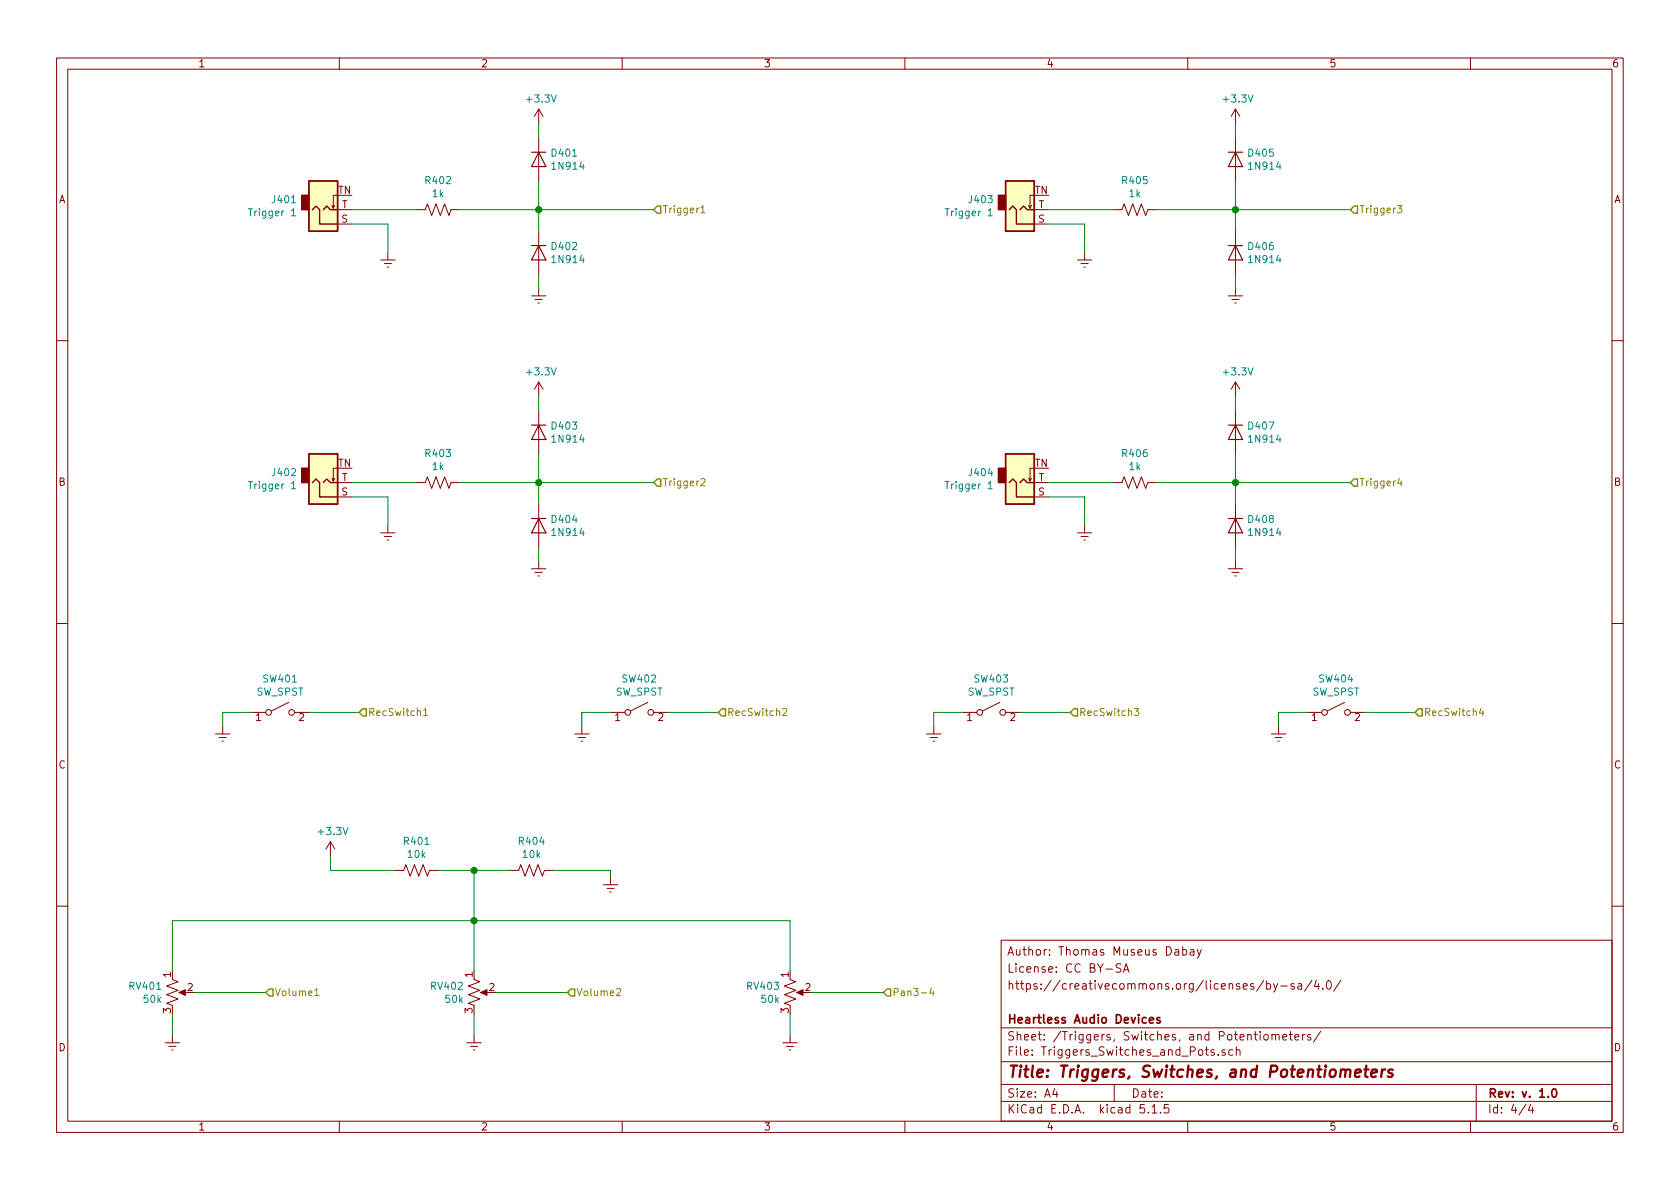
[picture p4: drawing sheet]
EESchema Schematic File Version 4
LIBS:Mnemonic Recorder-cache
EELAYER 30 0
EELAYER END
$Descr A4 11693 8268
encoding utf-8
Sheet 4 4
Title "Triggers, Switches, and Potentiometers"
Date ""
Rev "v. 1.0"
Comp "Heartless Audio Devices"
Comment1 ""
Comment2 "https://creativecommons.org/licenses/by-sa/4.0/"
Comment3 "License: CC BY-SA"
Comment4 "Author: Thomas Museus Dabay"
$EndDescr
$Comp
L Device:R_POT_US RV401
U 1 1
P 1200 6900
F 0 "RV401" H 1132 6946 50  0000 R CNN
F 1 "50k" H 1132 6855 50  0000 R CNN
F 2 "" H 1200 6900 50  0001 C CNN
F 3 "~" H 1200 6900 50  0001 C CNN
	1    1200 6900
	1    0    0    -1  
$EndComp
$Comp
L Connector:AudioJack2_SwitchT J401
U 1 1
P 2250 1450
F 0 "J401" H 2071 1383 50  0000 R CNN
F 1 "Trigger 1" H 2071 1474 50  0000 R CNN
F 2 "" H 2250 1450 50  0001 C CNN
F 3 "~" H 2250 1450 50  0001 C CNN
	1    2250 1450
	1    0    0    1   
$EndComp
$Comp
L power:Earth #PWR0401
U 1 1
P 1200 7200
F 0 "#PWR0401" H 1200 6950 50  0001 C CNN
F 1 "Earth" H 1200 7050 50  0001 C CNN
F 2 "" H 1200 7200 50  0001 C CNN
F 3 "~" H 1200 7200 50  0001 C CNN
	1    1200 7200
	1    0    0    -1  
$EndComp
Wire Wire Line
	1200 7200 1200 7050
$Comp
L power:Earth #PWR0404
U 1 1
P 2700 1750
F 0 "#PWR0404" H 2700 1500 50  0001 C CNN
F 1 "Earth" H 2700 1600 50  0001 C CNN
F 2 "" H 2700 1750 50  0001 C CNN
F 3 "~" H 2700 1750 50  0001 C CNN
	1    2700 1750
	1    0    0    -1  
$EndComp
Wire Wire Line
	2450 1550 2700 1550
Wire Wire Line
	2700 1550 2700 1750
Text HLabel 1850 6900 2    50   Input ~ 0
Volume1
Wire Wire Line
	1350 6900 1850 6900
$Comp
L Device:R_POT_US RV402
U 1 1
P 3300 6900
F 0 "RV402" H 3232 6946 50  0000 R CNN
F 1 "50k" H 3232 6855 50  0000 R CNN
F 2 "" H 3300 6900 50  0001 C CNN
F 3 "~" H 3300 6900 50  0001 C CNN
	1    3300 6900
	1    0    0    -1  
$EndComp
$Comp
L power:Earth #PWR0406
U 1 1
P 3300 7200
F 0 "#PWR0406" H 3300 6950 50  0001 C CNN
F 1 "Earth" H 3300 7050 50  0001 C CNN
F 2 "" H 3300 7200 50  0001 C CNN
F 3 "~" H 3300 7200 50  0001 C CNN
	1    3300 7200
	1    0    0    -1  
$EndComp
Wire Wire Line
	3300 7200 3300 7050
Text HLabel 3950 6900 2    50   Input ~ 0
Volume2
Wire Wire Line
	3450 6900 3950 6900
$Comp
L Device:R_POT_US RV403
U 1 1
P 5500 6900
F 0 "RV403" H 5432 6946 50  0000 R CNN
F 1 "50k" H 5432 6855 50  0000 R CNN
F 2 "" H 5500 6900 50  0001 C CNN
F 3 "~" H 5500 6900 50  0001 C CNN
	1    5500 6900
	1    0    0    -1  
$EndComp
$Comp
L power:Earth #PWR0413
U 1 1
P 5500 7200
F 0 "#PWR0413" H 5500 6950 50  0001 C CNN
F 1 "Earth" H 5500 7050 50  0001 C CNN
F 2 "" H 5500 7200 50  0001 C CNN
F 3 "~" H 5500 7200 50  0001 C CNN
	1    5500 7200
	1    0    0    -1  
$EndComp
Wire Wire Line
	5500 7200 5500 7050
Text HLabel 6150 6900 2    50   Input ~ 0
Pan3-4
Wire Wire Line
	5650 6900 6150 6900
Wire Wire Line
	3750 1250 3750 1450
Wire Wire Line
	3750 1450 4550 1450
Connection ~ 3750 1450
Wire Wire Line
	3750 1600 3750 1450
Wire Wire Line
	3200 1450 3750 1450
Text HLabel 4550 1450 2    50   Input ~ 0
Trigger1
Wire Wire Line
	3750 850  3750 950 
Wire Wire Line
	3750 2000 3750 1900
$Comp
L power:Earth #PWR0408
U 1 1
P 3750 2000
F 0 "#PWR0408" H 3750 1750 50  0001 C CNN
F 1 "Earth" H 3750 1850 50  0001 C CNN
F 2 "" H 3750 2000 50  0001 C CNN
F 3 "~" H 3750 2000 50  0001 C CNN
	1    3750 2000
	1    0    0    -1  
$EndComp
$Comp
L power:+3.3V #PWR0407
U 1 1
P 3750 850
F 0 "#PWR0407" H 3750 700 50  0001 C CNN
F 1 "+3.3V" H 3765 1023 50  0000 C CNN
F 2 "" H 3750 850 50  0001 C CNN
F 3 "" H 3750 850 50  0001 C CNN
	1    3750 850 
	1    0    0    -1  
$EndComp
$Comp
L Diode:1N914 D402
U 1 1
P 3750 1750
F 0 "D402" V 3704 1829 50  0000 L CNN
F 1 "1N914" V 3795 1829 50  0000 L CNN
F 2 "Diode_THT:D_DO-35_SOD27_P7.62mm_Horizontal" H 3750 1575 50  0001 C CNN
F 3 "http://www.vishay.com/docs/85622/1n914.pdf" H 3750 1750 50  0001 C CNN
	1    3750 1750
	0    1    1    0   
$EndComp
$Comp
L Diode:1N914 D401
U 1 1
P 3750 1100
F 0 "D401" V 3704 1179 50  0000 L CNN
F 1 "1N914" V 3795 1179 50  0000 L CNN
F 2 "Diode_THT:D_DO-35_SOD27_P7.62mm_Horizontal" H 3750 925 50  0001 C CNN
F 3 "http://www.vishay.com/docs/85622/1n914.pdf" H 3750 1100 50  0001 C CNN
	1    3750 1100
	0    1    1    0   
$EndComp
$Comp
L Device:R_US R402
U 1 1
P 3050 1450
F 0 "R402" V 2845 1450 50  0000 C CNN
F 1 "1k" V 2936 1450 50  0000 C CNN
F 2 "" V 3090 1440 50  0001 C CNN
F 3 "~" H 3050 1450 50  0001 C CNN
	1    3050 1450
	0    1    1    0   
$EndComp
Wire Wire Line
	2900 1450 2450 1450
$Comp
L Connector:AudioJack2_SwitchT J402
U 1 1
P 2250 3350
F 0 "J402" H 2071 3283 50  0000 R CNN
F 1 "Trigger 1" H 2071 3374 50  0000 R CNN
F 2 "" H 2250 3350 50  0001 C CNN
F 3 "~" H 2250 3350 50  0001 C CNN
	1    2250 3350
	1    0    0    1   
$EndComp
$Comp
L power:Earth #PWR0405
U 1 1
P 2700 3650
F 0 "#PWR0405" H 2700 3400 50  0001 C CNN
F 1 "Earth" H 2700 3500 50  0001 C CNN
F 2 "" H 2700 3650 50  0001 C CNN
F 3 "~" H 2700 3650 50  0001 C CNN
	1    2700 3650
	1    0    0    -1  
$EndComp
Wire Wire Line
	2450 3450 2700 3450
Wire Wire Line
	2700 3450 2700 3650
Wire Wire Line
	3750 3150 3750 3350
Wire Wire Line
	3750 3350 4550 3350
Connection ~ 3750 3350
Wire Wire Line
	3750 3500 3750 3350
Wire Wire Line
	3200 3350 3750 3350
Text HLabel 4550 3350 2    50   Input ~ 0
Trigger2
Wire Wire Line
	3750 2750 3750 2850
Wire Wire Line
	3750 3900 3750 3800
$Comp
L power:Earth #PWR0410
U 1 1
P 3750 3900
F 0 "#PWR0410" H 3750 3650 50  0001 C CNN
F 1 "Earth" H 3750 3750 50  0001 C CNN
F 2 "" H 3750 3900 50  0001 C CNN
F 3 "~" H 3750 3900 50  0001 C CNN
	1    3750 3900
	1    0    0    -1  
$EndComp
$Comp
L power:+3.3V #PWR0409
U 1 1
P 3750 2750
F 0 "#PWR0409" H 3750 2600 50  0001 C CNN
F 1 "+3.3V" H 3765 2923 50  0000 C CNN
F 2 "" H 3750 2750 50  0001 C CNN
F 3 "" H 3750 2750 50  0001 C CNN
	1    3750 2750
	1    0    0    -1  
$EndComp
$Comp
L Diode:1N914 D404
U 1 1
P 3750 3650
F 0 "D404" V 3704 3729 50  0000 L CNN
F 1 "1N914" V 3795 3729 50  0000 L CNN
F 2 "Diode_THT:D_DO-35_SOD27_P7.62mm_Horizontal" H 3750 3475 50  0001 C CNN
F 3 "http://www.vishay.com/docs/85622/1n914.pdf" H 3750 3650 50  0001 C CNN
	1    3750 3650
	0    1    1    0   
$EndComp
$Comp
L Diode:1N914 D403
U 1 1
P 3750 3000
F 0 "D403" V 3704 3079 50  0000 L CNN
F 1 "1N914" V 3795 3079 50  0000 L CNN
F 2 "Diode_THT:D_DO-35_SOD27_P7.62mm_Horizontal" H 3750 2825 50  0001 C CNN
F 3 "http://www.vishay.com/docs/85622/1n914.pdf" H 3750 3000 50  0001 C CNN
	1    3750 3000
	0    1    1    0   
$EndComp
$Comp
L Device:R_US R403
U 1 1
P 3050 3350
F 0 "R403" V 2845 3350 50  0000 C CNN
F 1 "1k" V 2936 3350 50  0000 C CNN
F 2 "" V 3090 3340 50  0001 C CNN
F 3 "~" H 3050 3350 50  0001 C CNN
	1    3050 3350
	0    1    1    0   
$EndComp
Wire Wire Line
	2900 3350 2450 3350
$Comp
L Connector:AudioJack2_SwitchT J403
U 1 1
P 7100 1450
F 0 "J403" H 6921 1383 50  0000 R CNN
F 1 "Trigger 1" H 6921 1474 50  0000 R CNN
F 2 "" H 7100 1450 50  0001 C CNN
F 3 "~" H 7100 1450 50  0001 C CNN
	1    7100 1450
	1    0    0    1   
$EndComp
$Comp
L power:Earth #PWR0415
U 1 1
P 7550 1750
F 0 "#PWR0415" H 7550 1500 50  0001 C CNN
F 1 "Earth" H 7550 1600 50  0001 C CNN
F 2 "" H 7550 1750 50  0001 C CNN
F 3 "~" H 7550 1750 50  0001 C CNN
	1    7550 1750
	1    0    0    -1  
$EndComp
Wire Wire Line
	7300 1550 7550 1550
Wire Wire Line
	7550 1550 7550 1750
Wire Wire Line
	8600 1250 8600 1450
Wire Wire Line
	8600 1450 9400 1450
Connection ~ 8600 1450
Wire Wire Line
	8600 1600 8600 1450
Wire Wire Line
	8050 1450 8600 1450
Text HLabel 9400 1450 2    50   Input ~ 0
Trigger3
Wire Wire Line
	8600 850  8600 950 
Wire Wire Line
	8600 2000 8600 1900
$Comp
L power:Earth #PWR0418
U 1 1
P 8600 2000
F 0 "#PWR0418" H 8600 1750 50  0001 C CNN
F 1 "Earth" H 8600 1850 50  0001 C CNN
F 2 "" H 8600 2000 50  0001 C CNN
F 3 "~" H 8600 2000 50  0001 C CNN
	1    8600 2000
	1    0    0    -1  
$EndComp
$Comp
L power:+3.3V #PWR0417
U 1 1
P 8600 850
F 0 "#PWR0417" H 8600 700 50  0001 C CNN
F 1 "+3.3V" H 8615 1023 50  0000 C CNN
F 2 "" H 8600 850 50  0001 C CNN
F 3 "" H 8600 850 50  0001 C CNN
	1    8600 850 
	1    0    0    -1  
$EndComp
$Comp
L Diode:1N914 D406
U 1 1
P 8600 1750
F 0 "D406" V 8554 1829 50  0000 L CNN
F 1 "1N914" V 8645 1829 50  0000 L CNN
F 2 "Diode_THT:D_DO-35_SOD27_P7.62mm_Horizontal" H 8600 1575 50  0001 C CNN
F 3 "http://www.vishay.com/docs/85622/1n914.pdf" H 8600 1750 50  0001 C CNN
	1    8600 1750
	0    1    1    0   
$EndComp
$Comp
L Diode:1N914 D405
U 1 1
P 8600 1100
F 0 "D405" V 8554 1179 50  0000 L CNN
F 1 "1N914" V 8645 1179 50  0000 L CNN
F 2 "Diode_THT:D_DO-35_SOD27_P7.62mm_Horizontal" H 8600 925 50  0001 C CNN
F 3 "http://www.vishay.com/docs/85622/1n914.pdf" H 8600 1100 50  0001 C CNN
	1    8600 1100
	0    1    1    0   
$EndComp
$Comp
L Device:R_US R405
U 1 1
P 7900 1450
F 0 "R405" V 7695 1450 50  0000 C CNN
F 1 "1k" V 7786 1450 50  0000 C CNN
F 2 "" V 7940 1440 50  0001 C CNN
F 3 "~" H 7900 1450 50  0001 C CNN
	1    7900 1450
	0    1    1    0   
$EndComp
Wire Wire Line
	7750 1450 7300 1450
$Comp
L Connector:AudioJack2_SwitchT J404
U 1 1
P 7100 3350
F 0 "J404" H 6921 3283 50  0000 R CNN
F 1 "Trigger 1" H 6921 3374 50  0000 R CNN
F 2 "" H 7100 3350 50  0001 C CNN
F 3 "~" H 7100 3350 50  0001 C CNN
	1    7100 3350
	1    0    0    1   
$EndComp
$Comp
L power:Earth #PWR0416
U 1 1
P 7550 3650
F 0 "#PWR0416" H 7550 3400 50  0001 C CNN
F 1 "Earth" H 7550 3500 50  0001 C CNN
F 2 "" H 7550 3650 50  0001 C CNN
F 3 "~" H 7550 3650 50  0001 C CNN
	1    7550 3650
	1    0    0    -1  
$EndComp
Wire Wire Line
	7300 3450 7550 3450
Wire Wire Line
	7550 3450 7550 3650
Wire Wire Line
	8600 3150 8600 3350
Wire Wire Line
	8600 3350 9400 3350
Connection ~ 8600 3350
Wire Wire Line
	8600 3500 8600 3350
Wire Wire Line
	8050 3350 8600 3350
Text HLabel 9400 3350 2    50   Input ~ 0
Trigger4
Wire Wire Line
	8600 2750 8600 2850
Wire Wire Line
	8600 3900 8600 3800
$Comp
L power:Earth #PWR0420
U 1 1
P 8600 3900
F 0 "#PWR0420" H 8600 3650 50  0001 C CNN
F 1 "Earth" H 8600 3750 50  0001 C CNN
F 2 "" H 8600 3900 50  0001 C CNN
F 3 "~" H 8600 3900 50  0001 C CNN
	1    8600 3900
	1    0    0    -1  
$EndComp
$Comp
L power:+3.3V #PWR0419
U 1 1
P 8600 2750
F 0 "#PWR0419" H 8600 2600 50  0001 C CNN
F 1 "+3.3V" H 8615 2923 50  0000 C CNN
F 2 "" H 8600 2750 50  0001 C CNN
F 3 "" H 8600 2750 50  0001 C CNN
	1    8600 2750
	1    0    0    -1  
$EndComp
$Comp
L Diode:1N914 D408
U 1 1
P 8600 3650
F 0 "D408" V 8554 3729 50  0000 L CNN
F 1 "1N914" V 8645 3729 50  0000 L CNN
F 2 "Diode_THT:D_DO-35_SOD27_P7.62mm_Horizontal" H 8600 3475 50  0001 C CNN
F 3 "http://www.vishay.com/docs/85622/1n914.pdf" H 8600 3650 50  0001 C CNN
	1    8600 3650
	0    1    1    0   
$EndComp
$Comp
L Diode:1N914 D407
U 1 1
P 8600 3000
F 0 "D407" V 8554 3079 50  0000 L CNN
F 1 "1N914" V 8645 3079 50  0000 L CNN
F 2 "Diode_THT:D_DO-35_SOD27_P7.62mm_Horizontal" H 8600 2825 50  0001 C CNN
F 3 "http://www.vishay.com/docs/85622/1n914.pdf" H 8600 3000 50  0001 C CNN
	1    8600 3000
	0    1    1    0   
$EndComp
$Comp
L Device:R_US R406
U 1 1
P 7900 3350
F 0 "R406" V 7695 3350 50  0000 C CNN
F 1 "1k" V 7786 3350 50  0000 C CNN
F 2 "" V 7940 3340 50  0001 C CNN
F 3 "~" H 7900 3350 50  0001 C CNN
	1    7900 3350
	0    1    1    0   
$EndComp
Wire Wire Line
	7750 3350 7300 3350
$Comp
L Switch:SW_SPST SW401
U 1 1
P 1950 4950
F 0 "SW401" H 1950 5185 50  0000 C CNN
F 1 "SW_SPST" H 1950 5094 50  0000 C CNN
F 2 "" H 1950 4950 50  0001 C CNN
F 3 "~" H 1950 4950 50  0001 C CNN
	1    1950 4950
	1    0    0    -1  
$EndComp
$Comp
L power:Earth #PWR0402
U 1 1
P 1550 5050
F 0 "#PWR0402" H 1550 4800 50  0001 C CNN
F 1 "Earth" H 1550 4900 50  0001 C CNN
F 2 "" H 1550 5050 50  0001 C CNN
F 3 "~" H 1550 5050 50  0001 C CNN
	1    1550 5050
	1    0    0    -1  
$EndComp
Wire Wire Line
	1750 4950 1550 4950
Wire Wire Line
	1550 4950 1550 5050
Text HLabel 2500 4950 2    50   Input ~ 0
RecSwitch1
Wire Wire Line
	2500 4950 2150 4950
$Comp
L Switch:SW_SPST SW402
U 1 1
P 4450 4950
F 0 "SW402" H 4450 5185 50  0000 C CNN
F 1 "SW_SPST" H 4450 5094 50  0000 C CNN
F 2 "" H 4450 4950 50  0001 C CNN
F 3 "~" H 4450 4950 50  0001 C CNN
	1    4450 4950
	1    0    0    -1  
$EndComp
$Comp
L power:Earth #PWR0411
U 1 1
P 4050 5050
F 0 "#PWR0411" H 4050 4800 50  0001 C CNN
F 1 "Earth" H 4050 4900 50  0001 C CNN
F 2 "" H 4050 5050 50  0001 C CNN
F 3 "~" H 4050 5050 50  0001 C CNN
	1    4050 5050
	1    0    0    -1  
$EndComp
Wire Wire Line
	4250 4950 4050 4950
Wire Wire Line
	4050 4950 4050 5050
Text HLabel 5000 4950 2    50   Input ~ 0
RecSwitch2
Wire Wire Line
	5000 4950 4650 4950
$Comp
L Switch:SW_SPST SW403
U 1 1
P 6900 4950
F 0 "SW403" H 6900 5185 50  0000 C CNN
F 1 "SW_SPST" H 6900 5094 50  0000 C CNN
F 2 "" H 6900 4950 50  0001 C CNN
F 3 "~" H 6900 4950 50  0001 C CNN
	1    6900 4950
	1    0    0    -1  
$EndComp
$Comp
L power:Earth #PWR0414
U 1 1
P 6500 5050
F 0 "#PWR0414" H 6500 4800 50  0001 C CNN
F 1 "Earth" H 6500 4900 50  0001 C CNN
F 2 "" H 6500 5050 50  0001 C CNN
F 3 "~" H 6500 5050 50  0001 C CNN
	1    6500 5050
	1    0    0    -1  
$EndComp
Wire Wire Line
	6700 4950 6500 4950
Wire Wire Line
	6500 4950 6500 5050
Text HLabel 7450 4950 2    50   Input ~ 0
RecSwitch3
Wire Wire Line
	7450 4950 7100 4950
$Comp
L Switch:SW_SPST SW404
U 1 1
P 9300 4950
F 0 "SW404" H 9300 5185 50  0000 C CNN
F 1 "SW_SPST" H 9300 5094 50  0000 C CNN
F 2 "" H 9300 4950 50  0001 C CNN
F 3 "~" H 9300 4950 50  0001 C CNN
	1    9300 4950
	1    0    0    -1  
$EndComp
$Comp
L power:Earth #PWR0421
U 1 1
P 8900 5050
F 0 "#PWR0421" H 8900 4800 50  0001 C CNN
F 1 "Earth" H 8900 4900 50  0001 C CNN
F 2 "" H 8900 5050 50  0001 C CNN
F 3 "~" H 8900 5050 50  0001 C CNN
	1    8900 5050
	1    0    0    -1  
$EndComp
Wire Wire Line
	9100 4950 8900 4950
Wire Wire Line
	8900 4950 8900 5050
Text HLabel 9850 4950 2    50   Input ~ 0
RecSwitch4
Wire Wire Line
	9850 4950 9500 4950
$Comp
L Device:R_US R401
U 1 1
P 2900 6050
F 0 "R401" V 2695 6050 50  0000 C CNN
F 1 "10k" V 2786 6050 50  0000 C CNN
F 2 "" V 2940 6040 50  0001 C CNN
F 3 "~" H 2900 6050 50  0001 C CNN
	1    2900 6050
	0    1    1    0   
$EndComp
$Comp
L Device:R_US R404
U 1 1
P 3700 6050
F 0 "R404" V 3495 6050 50  0000 C CNN
F 1 "10k" V 3586 6050 50  0000 C CNN
F 2 "" V 3740 6040 50  0001 C CNN
F 3 "~" H 3700 6050 50  0001 C CNN
	1    3700 6050
	0    1    1    0   
$EndComp
$Comp
L power:Earth #PWR0412
U 1 1
P 4250 6100
F 0 "#PWR0412" H 4250 5850 50  0001 C CNN
F 1 "Earth" H 4250 5950 50  0001 C CNN
F 2 "" H 4250 6100 50  0001 C CNN
F 3 "~" H 4250 6100 50  0001 C CNN
	1    4250 6100
	1    0    0    -1  
$EndComp
$Comp
L power:+3.3V #PWR0403
U 1 1
P 2300 5950
F 0 "#PWR0403" H 2300 5800 50  0001 C CNN
F 1 "+3.3V" H 2315 6123 50  0000 C CNN
F 2 "" H 2300 5950 50  0001 C CNN
F 3 "" H 2300 5950 50  0001 C CNN
	1    2300 5950
	1    0    0    -1  
$EndComp
Wire Wire Line
	2300 5950 2300 6050
Wire Wire Line
	2300 6050 2750 6050
Wire Wire Line
	3050 6050 3300 6050
Wire Wire Line
	4250 6050 4250 6100
Wire Wire Line
	3850 6050 4250 6050
Wire Wire Line
	3300 6050 3300 6400
Connection ~ 3300 6050
Wire Wire Line
	3300 6050 3550 6050
Wire Wire Line
	1200 6400 3300 6400
Wire Wire Line
	1200 6400 1200 6750
Connection ~ 3300 6400
Wire Wire Line
	3300 6400 3300 6750
Wire Wire Line
	5500 6400 3300 6400
Wire Wire Line
	5500 6400 5500 6750
$EndSCHEMATC
